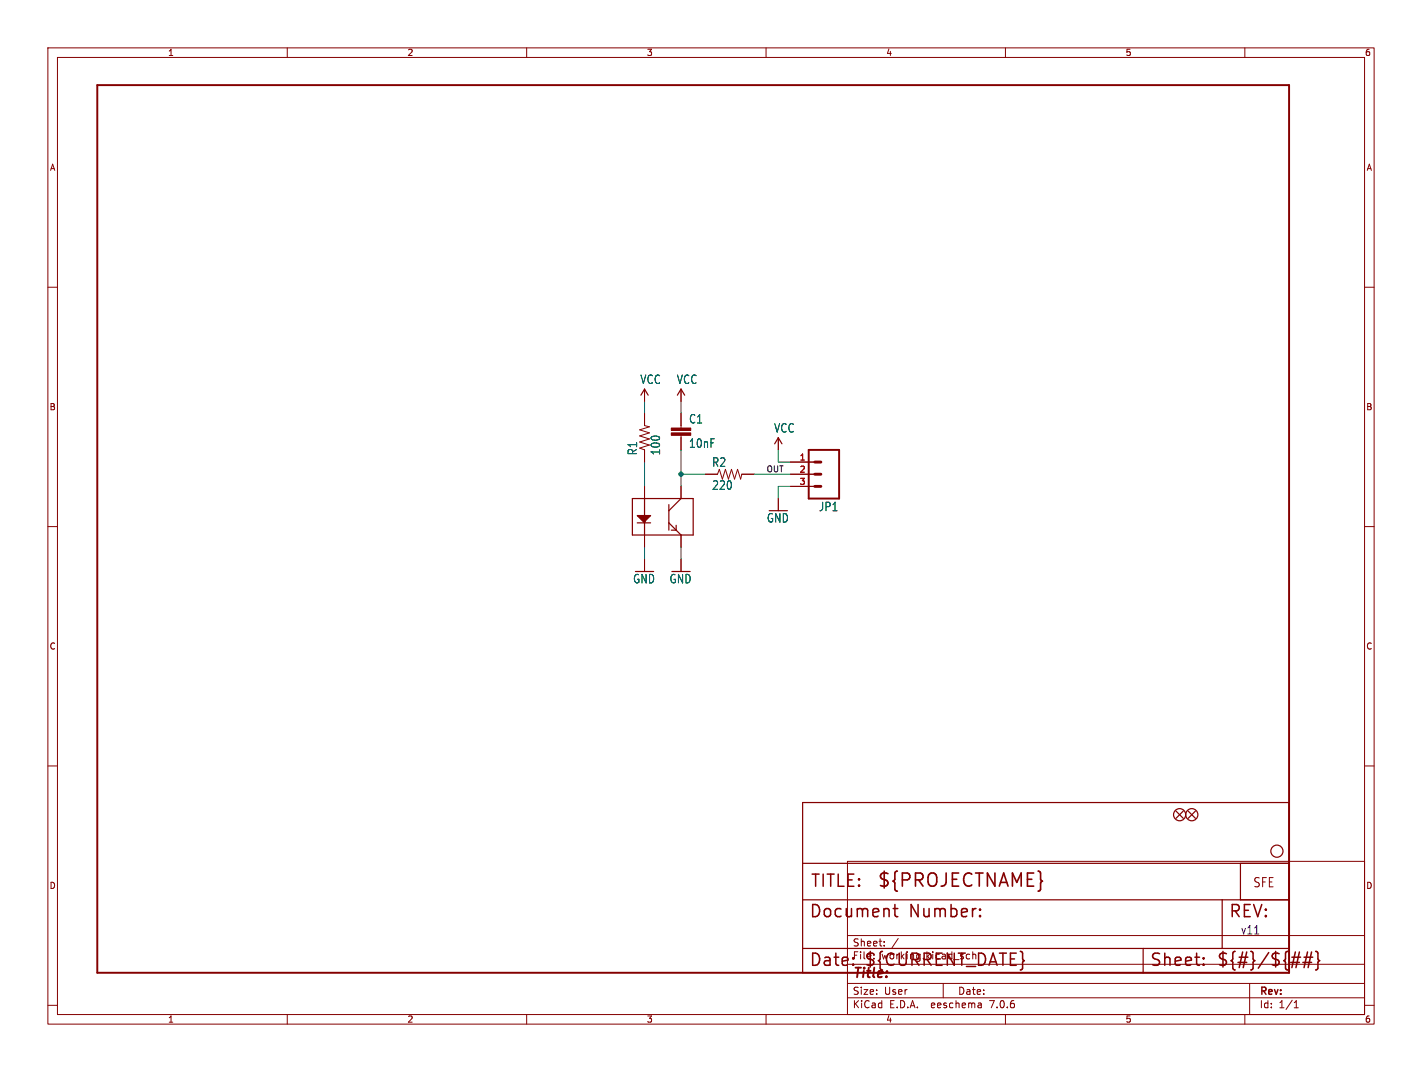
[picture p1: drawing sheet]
<svg xmlns="http://www.w3.org/2000/svg" width="297mm" height="224mm" viewBox="0 0 297 224" stroke-linecap="round" stroke-linejoin="round" font-family="sans-serif">
<g fill="none" stroke="#840000" stroke-width=".21">
<path d="M10 10h277v203.9h-277zM12 12h273v199.9h-273zM60 10v2M110 10v2M160 10v2M210 10v2M260 10v2M10 60h2M285 60h2M134.6 81.3v2.5M134.6 86.4v2.5l1 .3-2 .6 2 .6-2 .7 2 .6-2 .6 2 .7-2 .6 1 .4v2.5M142.2 81.3v2.5"/>
<path d="M142.2 86.4v3M142.2 90.9v3.1M147.3 99.1h2.6l.3-1.1 .7 2.1 .6-2.1 .6 2.1 .7-2.1 .6 2.1 .7-2.1 .6 2.1 .2-1h2.6M162.6 91.4v2.6M165.1 99.1h5.1M165.1 96.5h5.1M10 110h2M134.6 101.6v2.5M134.6 111.8v2.5M134.6 116.8v2.6M142.2 101.6v2.5M142.2 111.8v2.5"/>
<path d="M142.2 116.8v2.6M162.6 104.1v2.6M165.1 101.6h5.1M285 110h2M10 160h2M285 160h2M177 179.9h108v32h-108zM177 195.4h108M184.7 197.5v.1M184.7 196.7v.1M187.6 196l-1.3 2M10 210h2"/>
<path d="M60 211.9v2M110 211.9v2M160 211.9v2M177 208.4h108M177 205.4h108M177 201.4h108M197 205.4v3M204.9 209.6l.1 .9M205 210.4l-.2 .1M205 209.9h-.2M210 211.9v2M260 211.9v2"/>
<path d="M261 205.4v6.5M270.3 210.5h.9M270.3 209.4l.4-.4v1.5M285 210h2"/>
</g>
<path d="M20.3 17.8h248.9v185.4h-248.9zM168.9 94h6.4v10.1h-6.4z" fill="none" stroke="#840000" stroke-width=".41"/>
<g fill="none" stroke="#840000" stroke-width=".25">
<path d="M133.9 82.6l.7-1.3 .8 1.3M141.5 82.6l.7-1.3 .8 1.3M161.8 92.7l.8-1.3 .7 1.3M132.1 104.1h12.7v7.7h-12.7zM133.1 109.2h2.8M134.6 104.1v7.7M139.7 109.2l2.5 2.6M139.7 105.4v5.3M141.2 109.7v1h-1M142.2 104.1l-2.5 2.6M167.6 167.6h101.6v35.6h-101.6zM245.6 169.4l1.5 1.5"/>
<path d="M247.1 169.4l-1.5 1.5M248.2 169.4l1.5 1.5M249.7 169.4l-1.5 1.5M167.6 198.1h101.6M167.6 180.3h101.6M167.6 188h101.6M238.8 198.1v5.1M255.3 188v10.1M259.1 180.3v7.7"/>
<circle cx="246.4" cy="170.2" r="1.27"/>
<circle cx="248.9" cy="170.2" r="1.27"/>
<circle cx="266.7" cy="177.8" r="1.27"/>
</g>
<path d="M133.1 107.7h2.8l-1 1-.3 .5z" fill="#840000" stroke="#840000" stroke-width=".25"/>
<g fill="#840000" stroke="#840000" stroke-width=".21">
<path d="M140.2 90.4h4.1v.5h-4.1z"/>
<path d="M140.2 89.4h4.1v.5h-4.1z"/>
</g>
<g fill="none" stroke="#840000" stroke-width=".32">
<path d="M186.5 189.8h1M186.9 188.9v2.2l.1 .3 .5 .1M204.7 191.2l.1 .2-.1 .1M204.7 191.2l-.1 .2 .1 .1M204.7 189.9v.2M204.7 191.2v.3M204.7 189.9l.1 .1-.1 .1M204.7 189.9l-.1 .1 .1 .1M269.8 199.9h1.8M271.4 198.9l-.7 3.2M272.4 199.9h1.8M273.1 198.9l-.7 3.2"/>
<path d="M273.9 198.9l-.7 3.2M274.8 198.7l.3 .2 .2 .2v1.2l.3 .4-.3 .3v1.2l-.2 .3-.3 .1M178.2 201.4l.1 .1-.1 .1M251.4 201.4l.1 .1-.1 .1M251.4 201.4l-.1 .1 .1 .1M251.4 200.1v.2M251.4 201.4v.2M251.4 200.1l.1 .1-.1 .1M251.4 200.1l-.1 .1 .1 .1M269.6 201h1.8M272.1 201h1.8"/>
</g>
<path d="M170.2 96.5h1.2M170.2 99.1h1.2M170.2 101.6h1.2" fill="none" stroke="#840000" stroke-width=".61"/>
<path d="M134.6 83.8v2.6M134.6 96.5v5.1M142.2 99.1h5.1M142.2 83.8v2.6M142.2 94v7.6M157.5 99.1h7.6M162.6 94v2.5h2.5M134.6 114.3v2.5M142.2 114.3v2.5M165.1 101.6h-2.5v2.5" fill="none" stroke="#009600" stroke-width=".21"/>
<circle cx="142.2" cy="99.1" r=".46" fill="#009600" stroke="#009600" stroke-width=".21"/>
<text font-size="3.8" fill="#840000" x="183.1" y="185.7">${PROJECTNAME}</text>
<g font-size="3.5" fill="#840000">
<text x="169.2" y="185.7">TITLE:</text>
<text x="168.9" y="192.1">Document</text>
<text x="189.9" y="192.1">Number:</text>
<text x="256.5" y="192.1">REV:</text>
<text x="168.9" y="202.2">Date:</text>
<text x="180.3" y="202.2">${CURRENT_DATE}</text>
<text x="240" y="202.2">Sheet:</text>
<text x="254" y="202.2">${#}/${##}</text>
</g>
<text font-size="2.8" fill="#840000" x="178" y="204.8">Title:</text>
<text font-size="2.7" fill="#840000" x="261.6" y="185.6">SFE</text>
<g font-size="2.5" fill="#006464">
<text x="133.7" y="80.4">VCC</text>
<text x="141.3" y="80.4">VCC</text>
<text x="143.8" y="88.7">C1</text>
<text x="133.3" y="95.2" transform="rotate(-90 133.3 95.2)">R1</text>
<text x="138.1" y="95.2" transform="rotate(-90 138.1 95.2)">100</text>
<text x="143.8" y="93.7">10nF</text>
<text x="161.6" y="90.6">VCC</text>
<text x="148.6" y="97.7">R2</text>
<text x="148.6" y="102.5">220</text>
<text x="170.9" y="107">JP1</text>
<text x="160.1" y="109.4">GND</text>
<text x="132.1" y="122.1">GND</text>
<text x="139.8" y="122.1">GND</text>
</g>
<text font-size="2.5" fill="#0000c2" x="259.1" y="195.3">v11</text>
<g font-size="2.1" fill="#840000">
<text x="178" y="197.9">Sheet:</text>
<text x="178" y="200.6">File:</text>
<text x="184.1" y="200.6">working.kicad_sch</text>
<text x="178" y="208">Size:</text>
<text x="184.7" y="208">User</text>
<text x="200" y="208">Date:</text>
<text x="263" y="208.2">Rev:</text>
<text x="178" y="210.8">KiCad</text>
<text x="185.7" y="210.8">E.D.A.</text>
<text x="194.6" y="210.8">eeschema</text>
<text x="207" y="210.8">7.0.6</text>
<text x="263" y="210.8">Id:</text>
<text x="267.1" y="210.8">1/1</text>
</g>
<g font-size="1.8" fill="#840000">
<text x="35" y="11.9">1</text>
<text x="85" y="11.9">2</text>
<text x="135" y="11.9">3</text>
<text x="185" y="11.9">4</text>
<text x="235" y="11.9">5</text>
<text x="285" y="11.9">6</text>
<text x="10.3" y="35.9">A</text>
<text x="285.3" y="35.9">A</text>
<text x="10.3" y="85.9">B</text>
<text x="285.3" y="85.9">B</text>
<text x="10.3" y="135.9">C</text>
<text x="285.3" y="135.9">C</text>
<text x="10.3" y="185.9">D</text>
<text x="285.3" y="185.9">D</text>
<text x="35" y="213.8">1</text>
<text x="85" y="213.8">2</text>
<text x="135" y="213.8">3</text>
<text x="185" y="213.8">4</text>
<text x="235" y="213.8">5</text>
<text x="285" y="213.8">6</text>
</g>
<g font-size="1.8" fill="#a90000">
<text x="166.9" y="96.3">1</text>
<text x="166.9" y="98.8">2</text>
<text x="166.9" y="101.3">3</text>
</g>
<text font-size="1.7" fill="#0f0f0f" x="160" y="98.7">OUT</text>
</svg>
